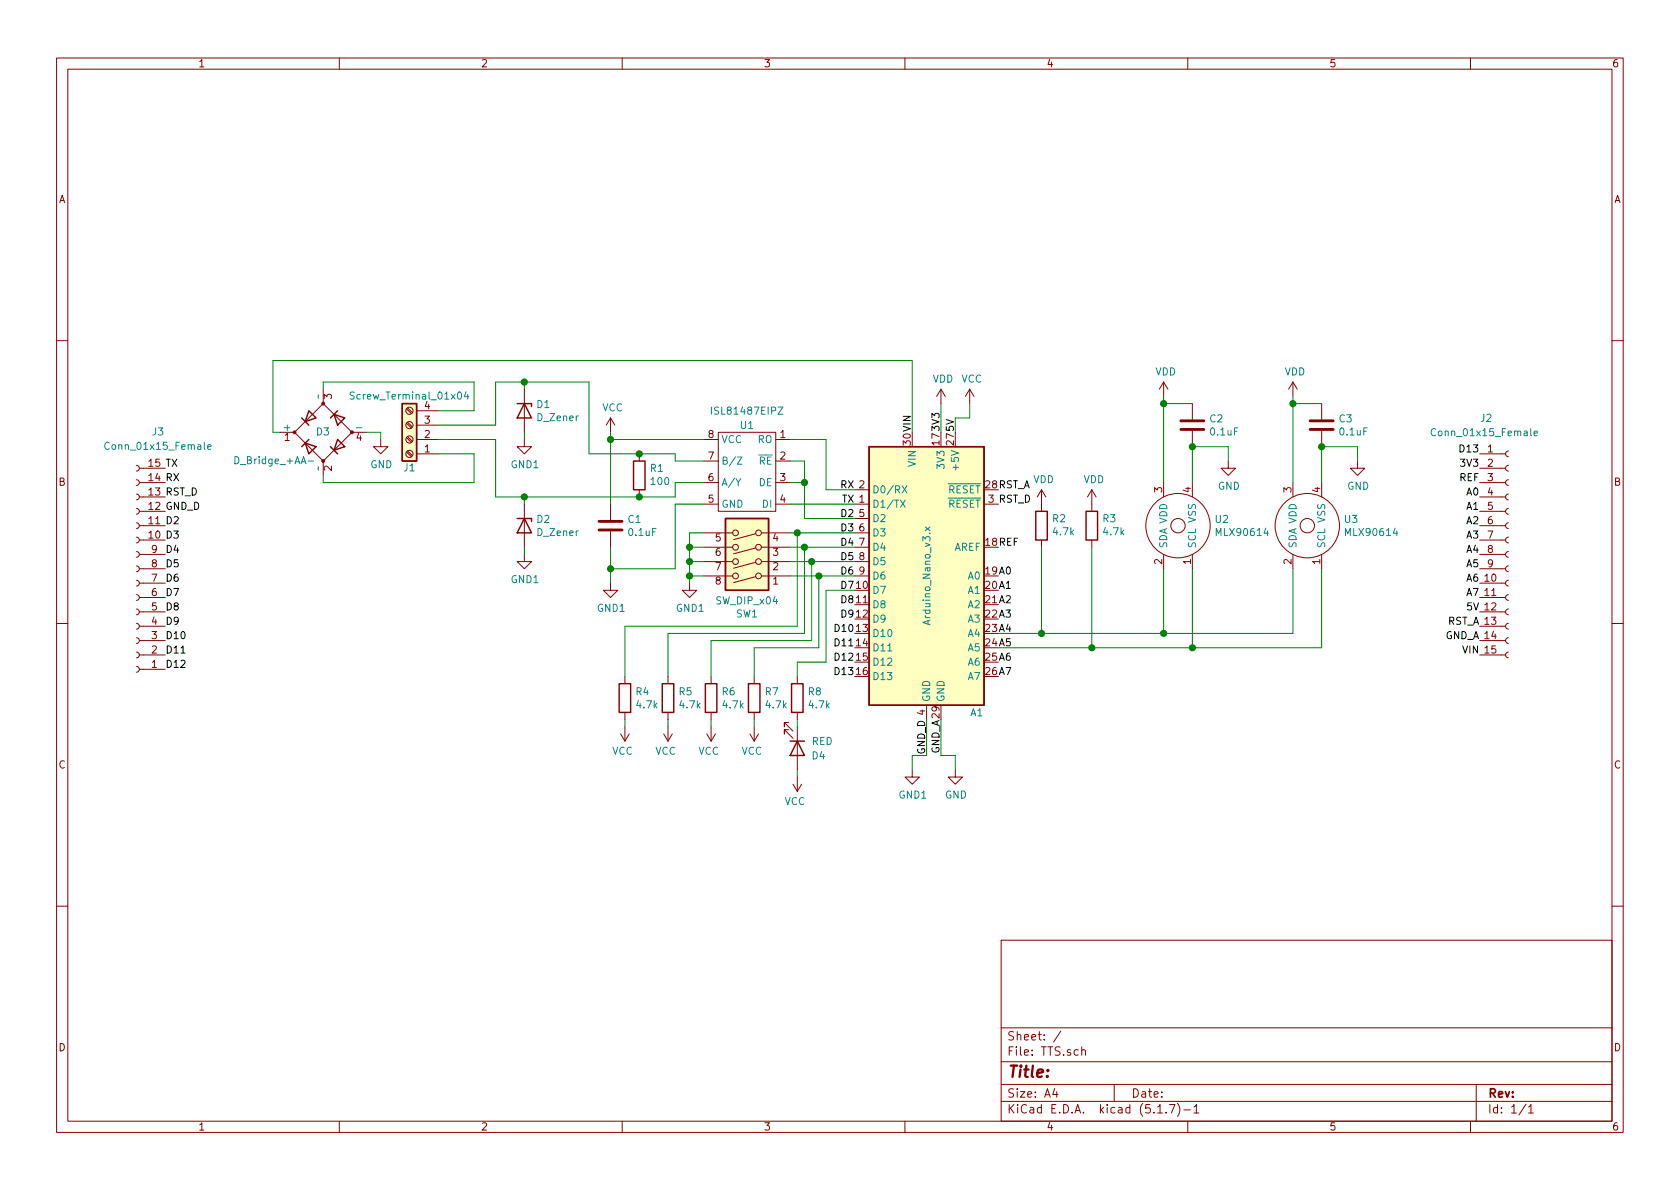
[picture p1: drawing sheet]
EESchema Schematic File Version 4
EELAYER 30 0
EELAYER END
$Descr A4 11693 8268
encoding utf-8
Sheet 1 1
Title ""
Date ""
Rev ""
Comp ""
Comment1 ""
Comment2 ""
Comment3 ""
Comment4 ""
$EndDescr
$Comp
L MCU_Module:Arduino_Nano_v3.x A1
U 1 1
P 6450 4000
F 0 "A1" H 6800 3050 50  0000 C CNN
F 1 "Arduino_Nano_v3.x" V 6450 4000 50  0000 C CNN
F 2 "Module:Arduino_Nano" H 6450 4000 50  0001 C CIN
F 3 "http://www.mouser.com/pdfdocs/Gravitech_Arduino_Nano3_0.pdf" H 6450 4000 50  0001 C CNN
	1    6450 4000
	1    0    0    -1  
$EndComp
$Comp
L power:GND #PWR0102
U 1 1
P 6650 5350
F 0 "#PWR0102" H 6650 5100 50  0001 C CNN
F 1 "GND" H 6655 5177 50  0000 C CNN
F 2 "" H 6650 5350 50  0001 C CNN
F 3 "" H 6650 5350 50  0001 C CNN
	1    6650 5350
	1    0    0    -1  
$EndComp
$Comp
L power:VCC #PWR0105
U 1 1
P 6750 2800
F 0 "#PWR0105" H 6750 2650 50  0001 C CNN
F 1 "VCC" H 6765 2973 50  0000 C CNN
F 2 "" H 6750 2800 50  0001 C CNN
F 3 "" H 6750 2800 50  0001 C CNN
	1    6750 2800
	1    0    0    -1  
$EndComp
$Comp
L power:VDD #PWR0107
U 1 1
P 6550 2800
F 0 "#PWR0107" H 6550 2650 50  0001 C CNN
F 1 "VDD" H 6565 2973 50  0000 C CNN
F 2 "" H 6550 2800 50  0001 C CNN
F 3 "" H 6550 2800 50  0001 C CNN
	1    6550 2800
	1    0    0    -1  
$EndComp
Wire Wire Line
	6650 3000 6650 2900
Wire Wire Line
	6650 2900 6750 2900
Wire Wire Line
	6750 2900 6750 2800
Wire Wire Line
	5750 3050 5750 3400
Wire Wire Line
	5750 4100 5750 4600
Wire Wire Line
	5550 5350 5550 5400
Wire Wire Line
	3650 3850 3650 3800
Wire Wire Line
	3650 3450 4450 3450
Connection ~ 3650 3450
Wire Wire Line
	3650 3500 3650 3450
Wire Wire Line
	3650 2650 4100 2650
Wire Wire Line
	3650 2700 3650 2650
$Comp
L Device:D_Zener D2
U 1 1
P 3650 3650
F 0 "D2" V 3604 3730 50  0000 L CNN
F 1 "D_Zener" V 3695 3730 50  0000 L CNN
F 2 "Diode_SMD:D_SOD-923" H 3650 3650 50  0001 C CNN
F 3 "~" H 3650 3650 50  0001 C CNN
	1    3650 3650
	0    1    1    0   
$EndComp
Connection ~ 4450 3450
Wire Wire Line
	3650 3050 3650 3000
$Comp
L Device:D_Zener D1
U 1 1
P 3650 2850
F 0 "D1" V 3604 2930 50  0000 L CNN
F 1 "D_Zener" V 3695 2930 50  0000 L CNN
F 2 "Diode_SMD:D_SOD-923" H 3650 2850 50  0001 C CNN
F 3 "~" H 3650 2850 50  0001 C CNN
	1    3650 2850
	0    1    1    0   
$EndComp
Connection ~ 4800 4000
Wire Wire Line
	4800 4000 4800 4050
Connection ~ 4800 3900
Wire Wire Line
	4800 4000 4900 4000
Wire Wire Line
	4800 3900 4800 4000
Connection ~ 4800 3800
Wire Wire Line
	4800 3900 4900 3900
Wire Wire Line
	4800 3800 4800 3900
Wire Wire Line
	4800 3800 4900 3800
Wire Wire Line
	4800 3700 4800 3800
Wire Wire Line
	4900 3700 4800 3700
Wire Wire Line
	5550 4600 5550 4700
Wire Wire Line
	5750 4600 5550 4600
Connection ~ 5700 4000
Wire Wire Line
	5700 4000 5700 4500
Wire Wire Line
	5500 4000 5700 4000
Connection ~ 5650 3900
Wire Wire Line
	5650 3900 5650 4450
Connection ~ 5600 3800
Wire Wire Line
	5600 3800 5600 4400
Connection ~ 5550 3700
Wire Wire Line
	5550 3700 5550 4350
Wire Wire Line
	5500 3900 5650 3900
Wire Wire Line
	5500 3800 5600 3800
Wire Wire Line
	5500 3700 5550 3700
$Comp
L TTS_UART:ISL81487EIPZ U1
U 1 1
P 5200 3250
F 0 "U1" H 5200 3550 50  0000 C CNN
F 1 "ISL81487EIPZ" H 5200 3650 50  0000 C CNN
F 2 "TTS-UART:ISL81487EIPZ-PDIP" H 5200 3250 50  0001 C CNN
F 3 "" H 5200 3250 50  0001 C CNN
	1    5200 3250
	-1   0    0    -1  
$EndComp
Connection ~ 5600 3350
Wire Wire Line
	5600 3600 5600 3350
Wire Wire Line
	5500 3350 5600 3350
Wire Wire Line
	5500 3200 5600 3200
$Comp
L Switch:SW_DIP_x04 SW1
U 1 1
P 5200 3800
F 0 "SW1" H 5200 4267 50  0000 C CNN
F 1 "SW_DIP_x04" H 5200 4176 50  0000 C CNN
F 2 "Button_Switch_THT:SW_DIP_SPSTx04_Slide_9.78x12.34mm_W7.62mm_P2.54mm" H 5200 3800 50  0001 C CNN
F 3 "~" H 5200 3800 50  0001 C CNN
	1    5200 3800
	-1   0    0    1   
$EndComp
$Comp
L Device:LED D4
U 1 1
P 5550 5200
F 0 "D4" V 5600 5400 50  0000 R CNN
F 1 "RED" V 5500 5450 50  0000 R CNN
F 2 "digikey-kicad-library:LED_3mm_Radial" H 5550 5200 50  0001 C CNN
F 3 "~" H 5550 5200 50  0001 C CNN
	1    5550 5200
	0    1    1    0   
$EndComp
Wire Wire Line
	3450 3450 3650 3450
Connection ~ 4450 3150
Wire Wire Line
	4100 3150 4450 3150
$Comp
L Device:R R1
U 1 1
P 4450 3300
F 0 "R1" H 4380 3254 50  0000 R CNN
F 1 "100" H 4380 3345 50  0000 R CNN
F 2 "Resistor_THT:R_Axial_DIN0309_L9.0mm_D3.2mm_P12.70mm_Horizontal" V 4380 3300 50  0001 C CNN
F 3 "~" H 4450 3300 50  0001 C CNN
	1    4450 3300
	-1   0    0    1   
$EndComp
Wire Wire Line
	4700 3450 4450 3450
Wire Wire Line
	4700 3150 4450 3150
Wire Wire Line
	4100 3150 4100 2650
Wire Wire Line
	4700 3200 4700 3150
Wire Wire Line
	4900 3200 4700 3200
Wire Wire Line
	3450 3450 3450 3050
Connection ~ 4250 3050
$Comp
L power:VCC #PWR0104
U 1 1
P 4250 3000
F 0 "#PWR0104" H 4250 2850 50  0001 C CNN
F 1 "VCC" H 4265 3173 50  0000 C CNN
F 2 "" H 4250 3000 50  0001 C CNN
F 3 "" H 4250 3000 50  0001 C CNN
	1    4250 3000
	1    0    0    -1  
$EndComp
Wire Wire Line
	4250 4050 4250 3950
Connection ~ 4250 3950
Wire Wire Line
	4700 3350 4900 3350
Wire Wire Line
	4700 3350 4700 3450
Wire Wire Line
	4250 3500 4250 3050
Wire Wire Line
	4250 3800 4250 3950
Wire Wire Line
	4700 3950 4250 3950
Wire Wire Line
	4700 3500 4700 3950
Wire Wire Line
	4900 3500 4700 3500
$Comp
L Device:C C1
U 1 1
P 4250 3650
F 0 "C1" H 4365 3696 50  0000 L CNN
F 1 "0.1uF" H 4365 3605 50  0000 L CNN
F 2 "Capacitor_THT:C_Rect_L4.0mm_W2.5mm_P2.50mm" H 4288 3500 50  0001 C CNN
F 3 "~" H 4250 3650 50  0001 C CNN
	1    4250 3650
	1    0    0    -1  
$EndComp
Wire Wire Line
	4900 3050 4250 3050
Wire Wire Line
	5750 3050 5500 3050
Wire Wire Line
	5600 3200 5600 3350
$Comp
L Device:C C3
U 1 1
P 9200 2950
F 0 "C3" H 9315 2996 50  0000 L CNN
F 1 "0.1uF" H 9315 2905 50  0000 L CNN
F 2 "Capacitor_THT:C_Rect_L4.0mm_W2.5mm_P2.50mm" H 9238 2800 50  0001 C CNN
F 3 "~" H 9200 2950 50  0001 C CNN
	1    9200 2950
	1    0    0    -1  
$EndComp
Connection ~ 9200 3100
Wire Wire Line
	9200 2800 9000 2800
$Comp
L Device:C C2
U 1 1
P 8300 2950
F 0 "C2" H 8415 2996 50  0000 L CNN
F 1 "0.1uF" H 8415 2905 50  0000 L CNN
F 2 "Capacitor_THT:C_Rect_L4.0mm_W2.5mm_P2.50mm" H 8338 2800 50  0001 C CNN
F 3 "~" H 8300 2950 50  0001 C CNN
	1    8300 2950
	1    0    0    -1  
$EndComp
Wire Wire Line
	8100 2800 8300 2800
Connection ~ 8300 3100
Wire Wire Line
	8550 3100 8550 3200
Wire Wire Line
	8300 3100 8550 3100
Wire Wire Line
	8300 3100 8300 3350
$Comp
L power:GND #PWR0111
U 1 1
P 8550 3200
F 0 "#PWR0111" H 8550 2950 50  0001 C CNN
F 1 "GND" H 8555 3027 50  0000 C CNN
F 2 "" H 8550 3200 50  0001 C CNN
F 3 "" H 8550 3200 50  0001 C CNN
	1    8550 3200
	1    0    0    -1  
$EndComp
$Comp
L power:VDD #PWR0110
U 1 1
P 7250 3500
F 0 "#PWR0110" H 7250 3350 50  0001 C CNN
F 1 "VDD" H 7265 3673 50  0000 C CNN
F 2 "" H 7250 3500 50  0001 C CNN
F 3 "" H 7250 3500 50  0001 C CNN
	1    7250 3500
	1    0    0    -1  
$EndComp
$Comp
L power:VDD #PWR0109
U 1 1
P 7600 3500
F 0 "#PWR0109" H 7600 3350 50  0001 C CNN
F 1 "VDD" H 7615 3673 50  0000 C CNN
F 2 "" H 7600 3500 50  0001 C CNN
F 3 "" H 7600 3500 50  0001 C CNN
	1    7600 3500
	1    0    0    -1  
$EndComp
$Comp
L power:VDD #PWR0108
U 1 1
P 8100 2750
F 0 "#PWR0108" H 8100 2600 50  0001 C CNN
F 1 "VDD" H 8115 2923 50  0000 C CNN
F 2 "" H 8100 2750 50  0001 C CNN
F 3 "" H 8100 2750 50  0001 C CNN
	1    8100 2750
	1    0    0    -1  
$EndComp
$Comp
L power:VDD #PWR0106
U 1 1
P 9000 2750
F 0 "#PWR0106" H 9000 2600 50  0001 C CNN
F 1 "VDD" H 9015 2923 50  0000 C CNN
F 2 "" H 9000 2750 50  0001 C CNN
F 3 "" H 9000 2750 50  0001 C CNN
	1    9000 2750
	1    0    0    -1  
$EndComp
Wire Wire Line
	9450 3100 9450 3200
$Comp
L power:GND #PWR0103
U 1 1
P 9450 3200
F 0 "#PWR0103" H 9450 2950 50  0001 C CNN
F 1 "GND" H 9455 3027 50  0000 C CNN
F 2 "" H 9450 3200 50  0001 C CNN
F 3 "" H 9450 3200 50  0001 C CNN
	1    9450 3200
	1    0    0    -1  
$EndComp
Wire Wire Line
	9200 3100 9200 3350
Wire Wire Line
	9450 3100 9200 3100
Wire Wire Line
	9000 3950 9000 4400
Wire Wire Line
	8100 4400 9000 4400
Connection ~ 8100 4400
Wire Wire Line
	8100 3950 8100 4400
Wire Wire Line
	7250 4400 8100 4400
Wire Wire Line
	8300 3950 8300 4500
$Comp
L TTS_UART:MLX90614 U2
U 1 1
P 8200 3650
F 0 "U2" V 8154 3902 50  0000 L CNN
F 1 "MLX90614" V 8245 3902 50  0000 L CNN
F 2 "TTS-UART:MLX90614ESF-BCC-000-TU" H 8200 3650 50  0001 C CNN
F 3 "" H 8200 3650 50  0001 C CNN
	1    8200 3650
	0    1    1    0   
$EndComp
Wire Wire Line
	7250 3800 7250 4400
Wire Wire Line
	7600 3800 7600 4500
Wire Wire Line
	9000 2800 9000 3350
Wire Wire Line
	8100 2800 8100 3350
Wire Wire Line
	9200 4500 9200 3950
Wire Wire Line
	7600 4500 8300 4500
Connection ~ 7600 4500
Wire Wire Line
	6950 4500 7600 4500
Connection ~ 7250 4400
Wire Wire Line
	6950 4400 7250 4400
Connection ~ 8300 4500
Wire Wire Line
	9200 4500 8300 4500
$Comp
L Device:R R3
U 1 1
P 7600 3650
F 0 "R3" H 7530 3604 50  0000 R CNN
F 1 "4.7k" H 7530 3695 50  0000 R CNN
F 2 "Resistor_THT:R_Axial_DIN0204_L3.6mm_D1.6mm_P5.08mm_Horizontal" V 7530 3650 50  0001 C CNN
F 3 "~" H 7600 3650 50  0001 C CNN
	1    7600 3650
	-1   0    0    1   
$EndComp
$Comp
L Device:R R2
U 1 1
P 7250 3650
F 0 "R2" H 7180 3604 50  0000 R CNN
F 1 "4.7k" H 7180 3695 50  0000 R CNN
F 2 "Resistor_THT:R_Axial_DIN0204_L3.6mm_D1.6mm_P5.08mm_Horizontal" V 7180 3650 50  0001 C CNN
F 3 "~" H 7250 3650 50  0001 C CNN
	1    7250 3650
	-1   0    0    1   
$EndComp
$Comp
L TTS_UART:MLX90614 U3
U 1 1
P 9100 3650
F 0 "U3" V 9054 3902 50  0000 L CNN
F 1 "MLX90614" V 9145 3902 50  0000 L CNN
F 2 "TTS-UART:MLX90614ESF-BCC-000-TU" H 9100 3650 50  0001 C CNN
F 3 "" H 9100 3650 50  0001 C CNN
	1    9100 3650
	0    1    1    0   
$EndComp
$Comp
L Connector:Conn_01x15_Female J2
U 1 1
P 10500 3850
F 0 "J2" H 10300 4800 50  0000 L CNN
F 1 "Conn_01x15_Female" H 9950 4700 50  0000 L CNN
F 2 "Connector_PinHeader_2.54mm:PinHeader_1x15_P2.54mm_Vertical" H 10500 3850 50  0001 C CNN
F 3 "~" H 10500 3850 50  0001 C CNN
	1    10500 3850
	1    0    0    -1  
$EndComp
Text Label 6950 3400 0    50   ~ 0
RST_A
Text Label 10300 4350 2    50   ~ 0
RST_A
Text Label 6950 3500 0    50   ~ 0
RST_D
Text Label 6950 3800 0    50   ~ 0
REF
Text Label 6950 4000 0    50   ~ 0
A0
Text Label 6950 4100 0    50   ~ 0
A1
Text Label 6950 4200 0    50   ~ 0
A2
Text Label 6950 4300 0    50   ~ 0
A3
Text Label 6950 4400 0    50   ~ 0
A4
Text Label 6950 4500 0    50   ~ 0
A5
Text Label 6950 4600 0    50   ~ 0
A6
Text Label 6950 4700 0    50   ~ 0
A7
Text Label 5950 4700 2    50   ~ 0
D13
Text Label 5950 4600 2    50   ~ 0
D12
Text Label 5950 4500 2    50   ~ 0
D11
Text Label 5950 4400 2    50   ~ 0
D10
Text Label 5950 4300 2    50   ~ 0
D9
Text Label 5950 4200 2    50   ~ 0
D8
Text Label 5950 4100 2    50   ~ 0
D7
Text Label 5950 4000 2    50   ~ 0
D6
Text Label 5950 3900 2    50   ~ 0
D5
Text Label 5950 3800 2    50   ~ 0
D4
Text Label 5950 3700 2    50   ~ 0
D3
Text Label 5950 3600 2    50   ~ 0
D2
Text Label 5950 3500 2    50   ~ 0
TX
Text Label 5950 3400 2    50   ~ 0
RX
Text Label 6450 5000 3    50   ~ 0
GND_D
Text Label 6550 5000 3    50   ~ 0
GND_A
Wire Wire Line
	4250 3000 4250 3050
Wire Wire Line
	5750 4100 5950 4100
Wire Wire Line
	5700 4000 5950 4000
Wire Wire Line
	5650 3900 5950 3900
Wire Wire Line
	5600 3800 5950 3800
Wire Wire Line
	5550 3700 5950 3700
Wire Wire Line
	5600 3600 5950 3600
Wire Wire Line
	5500 3500 5950 3500
Wire Wire Line
	5750 3400 5950 3400
Text Label 6350 3000 1    50   ~ 0
VIN
Text Label 6550 3000 1    50   ~ 0
3V3
Text Label 6650 3000 1    50   ~ 0
5V
Wire Wire Line
	6550 3000 6550 2800
Text Label 10300 4450 2    50   ~ 0
GND_A
Text Label 10300 4550 2    50   ~ 0
VIN
Text Label 10300 4250 2    50   ~ 0
5V
Text Label 10300 4150 2    50   ~ 0
A7
Text Label 10300 4050 2    50   ~ 0
A6
Text Label 10300 3950 2    50   ~ 0
A5
Text Label 10300 3850 2    50   ~ 0
A4
Text Label 10300 3750 2    50   ~ 0
A3
Text Label 10300 3650 2    50   ~ 0
A2
Text Label 10300 3550 2    50   ~ 0
A1
Text Label 10300 3450 2    50   ~ 0
A0
Text Label 10300 3350 2    50   ~ 0
REF
Text Label 10300 3250 2    50   ~ 0
3V3
Text Label 10300 3150 2    50   ~ 0
D13
$Comp
L Connector:Conn_01x15_Female J3
U 1 1
P 950 3950
F 0 "J3" H 800 3000 50  0000 C CNN
F 1 "Conn_01x15_Female" H 800 3100 50  0000 C CNN
F 2 "Connector_PinHeader_2.54mm:PinHeader_1x15_P2.54mm_Vertical" H 950 3950 50  0001 C CNN
F 3 "~" H 950 3950 50  0001 C CNN
	1    950  3950
	-1   0    0    1   
$EndComp
Text Label 1150 3250 0    50   ~ 0
TX
Text Label 1150 3350 0    50   ~ 0
RX
Text Label 1150 3450 0    50   ~ 0
RST_D
Text Label 1150 3550 0    50   ~ 0
GND_D
Text Label 1150 3650 0    50   ~ 0
D2
Text Label 1150 3750 0    50   ~ 0
D3
Text Label 1150 3850 0    50   ~ 0
D4
Text Label 1150 3950 0    50   ~ 0
D5
Text Label 1150 4050 0    50   ~ 0
D6
Text Label 1150 4150 0    50   ~ 0
D7
Text Label 1150 4250 0    50   ~ 0
D8
Text Label 1150 4350 0    50   ~ 0
D9
Text Label 1150 4450 0    50   ~ 0
D10
Text Label 1150 4550 0    50   ~ 0
D11
Text Label 1150 4650 0    50   ~ 0
D12
Wire Wire Line
	3300 2650 3300 2850
Wire Wire Line
	3300 2850 3050 2850
Wire Wire Line
	3450 2950 3450 2650
Wire Wire Line
	3450 2650 3650 2650
Connection ~ 3650 2650
Wire Wire Line
	3300 3150 3050 3150
$Comp
L Connector:Screw_Terminal_01x04 J1
U 1 1
P 2850 3050
F 0 "J1" H 2850 3250 50  0000 C CNN
F 1 "Screw_Terminal_01x04" H 2850 2750 50  0000 C CNN
F 2 "TerminalBlock_Phoenix:TerminalBlock_Phoenix_PT-1,5-4-5.0-H_1x04_P5.00mm_Horizontal" H 2850 3050 50  0001 C CNN
F 3 "~" H 2850 3050 50  0001 C CNN
	1    2850 3050
	-1   0    0    1   
$EndComp
$Comp
L Device:D_Bridge_+AA- D3
U 1 1
P 2250 3000
F 0 "D3" H 2200 3000 50  0000 L CNN
F 1 "D_Bridge_+AA-" H 2300 3200 50  0000 L CNN
F 2 "TTS-UART:KBP306GTB" H 2250 3000 50  0001 C CNN
F 3 "~" H 2250 3000 50  0001 C CNN
	1    2250 3000
	-1   0    0    1   
$EndComp
Wire Wire Line
	8100 2750 8100 2800
Connection ~ 8100 2800
Wire Wire Line
	9000 2750 9000 2800
Connection ~ 9000 2800
Wire Wire Line
	3300 3350 2250 3350
Wire Wire Line
	2250 3350 2250 3300
Wire Wire Line
	3300 3150 3300 3350
Wire Wire Line
	3300 2650 2250 2650
Wire Wire Line
	2250 2650 2250 2700
Wire Wire Line
	3450 2950 3050 2950
Wire Wire Line
	3450 3050 3050 3050
$Comp
L power:GND #PWR09
U 1 1
P 2650 3050
F 0 "#PWR09" H 2650 2800 50  0001 C CNN
F 1 "GND" H 2655 2877 50  0000 C CNN
F 2 "" H 2650 3050 50  0001 C CNN
F 3 "" H 2650 3050 50  0001 C CNN
	1    2650 3050
	1    0    0    -1  
$EndComp
Wire Wire Line
	2550 3000 2650 3000
Wire Wire Line
	2650 3000 2650 3050
Wire Wire Line
	1900 3000 1900 2500
Wire Wire Line
	1900 2500 6350 2500
Wire Wire Line
	6350 2500 6350 3000
Wire Wire Line
	1900 3000 1950 3000
$Comp
L power:VCC #PWR010
U 1 1
P 5550 5400
F 0 "#PWR010" H 5550 5250 50  0001 C CNN
F 1 "VCC" H 5565 5573 50  0000 C CNN
F 2 "" H 5550 5400 50  0001 C CNN
F 3 "" H 5550 5400 50  0001 C CNN
	1    5550 5400
	-1   0    0    1   
$EndComp
Wire Wire Line
	5650 4450 4950 4450
Wire Wire Line
	5600 4400 4650 4400
Wire Wire Line
	5550 4350 4350 4350
$Comp
L Device:R R4
U 1 1
P 4350 4850
F 0 "R4" H 4420 4896 50  0000 L CNN
F 1 "4.7k" H 4420 4805 50  0000 L CNN
F 2 "Resistor_THT:R_Axial_DIN0204_L3.6mm_D1.6mm_P5.08mm_Horizontal" V 4280 4850 50  0001 C CNN
F 3 "~" H 4350 4850 50  0001 C CNN
	1    4350 4850
	1    0    0    -1  
$EndComp
$Comp
L Device:R R5
U 1 1
P 4650 4850
F 0 "R5" H 4720 4896 50  0000 L CNN
F 1 "4.7k" H 4720 4805 50  0000 L CNN
F 2 "Resistor_THT:R_Axial_DIN0204_L3.6mm_D1.6mm_P5.08mm_Horizontal" V 4580 4850 50  0001 C CNN
F 3 "~" H 4650 4850 50  0001 C CNN
	1    4650 4850
	1    0    0    -1  
$EndComp
$Comp
L Device:R R6
U 1 1
P 4950 4850
F 0 "R6" H 5020 4896 50  0000 L CNN
F 1 "4.7k" H 5020 4805 50  0000 L CNN
F 2 "Resistor_THT:R_Axial_DIN0204_L3.6mm_D1.6mm_P5.08mm_Horizontal" V 4880 4850 50  0001 C CNN
F 3 "~" H 4950 4850 50  0001 C CNN
	1    4950 4850
	1    0    0    -1  
$EndComp
$Comp
L Device:R R7
U 1 1
P 5250 4850
F 0 "R7" H 5320 4896 50  0000 L CNN
F 1 "4.7k" H 5320 4805 50  0000 L CNN
F 2 "Resistor_THT:R_Axial_DIN0204_L3.6mm_D1.6mm_P5.08mm_Horizontal" V 5180 4850 50  0001 C CNN
F 3 "~" H 5250 4850 50  0001 C CNN
	1    5250 4850
	1    0    0    -1  
$EndComp
Wire Wire Line
	4350 4350 4350 4700
Wire Wire Line
	4650 4400 4650 4700
Wire Wire Line
	4950 4450 4950 4700
Wire Wire Line
	5700 4500 5250 4500
Wire Wire Line
	5250 4500 5250 4700
$Comp
L power:VCC #PWR03
U 1 1
P 4350 5050
F 0 "#PWR03" H 4350 4900 50  0001 C CNN
F 1 "VCC" H 4365 5223 50  0000 C CNN
F 2 "" H 4350 5050 50  0001 C CNN
F 3 "" H 4350 5050 50  0001 C CNN
	1    4350 5050
	-1   0    0    1   
$EndComp
$Comp
L power:VCC #PWR04
U 1 1
P 4650 5050
F 0 "#PWR04" H 4650 4900 50  0001 C CNN
F 1 "VCC" H 4665 5223 50  0000 C CNN
F 2 "" H 4650 5050 50  0001 C CNN
F 3 "" H 4650 5050 50  0001 C CNN
	1    4650 5050
	-1   0    0    1   
$EndComp
$Comp
L power:VCC #PWR06
U 1 1
P 4950 5050
F 0 "#PWR06" H 4950 4900 50  0001 C CNN
F 1 "VCC" H 4965 5223 50  0000 C CNN
F 2 "" H 4950 5050 50  0001 C CNN
F 3 "" H 4950 5050 50  0001 C CNN
	1    4950 5050
	-1   0    0    1   
$EndComp
$Comp
L power:VCC #PWR07
U 1 1
P 5250 5050
F 0 "#PWR07" H 5250 4900 50  0001 C CNN
F 1 "VCC" H 5265 5223 50  0000 C CNN
F 2 "" H 5250 5050 50  0001 C CNN
F 3 "" H 5250 5050 50  0001 C CNN
	1    5250 5050
	-1   0    0    1   
$EndComp
Wire Wire Line
	4350 5000 4350 5050
Wire Wire Line
	4650 5000 4650 5050
Wire Wire Line
	4950 5000 4950 5050
Wire Wire Line
	5250 5000 5250 5050
$Comp
L Device:R R8
U 1 1
P 5550 4850
F 0 "R8" H 5620 4896 50  0000 L CNN
F 1 "4.7k" H 5620 4805 50  0000 L CNN
F 2 "Resistor_THT:R_Axial_DIN0204_L3.6mm_D1.6mm_P5.08mm_Horizontal" V 5480 4850 50  0001 C CNN
F 3 "~" H 5550 4850 50  0001 C CNN
	1    5550 4850
	1    0    0    -1  
$EndComp
Wire Wire Line
	5550 5000 5550 5050
$Comp
L power:GND1 #PWR011
U 1 1
P 6350 5350
F 0 "#PWR011" H 6350 5100 50  0001 C CNN
F 1 "GND1" H 6355 5177 50  0000 C CNN
F 2 "" H 6350 5350 50  0001 C CNN
F 3 "" H 6350 5350 50  0001 C CNN
	1    6350 5350
	1    0    0    -1  
$EndComp
Wire Wire Line
	6350 5350 6350 5250
Wire Wire Line
	6350 5250 6450 5250
Wire Wire Line
	6450 5250 6450 5000
Wire Wire Line
	6550 5000 6550 5250
Wire Wire Line
	6550 5250 6650 5250
Wire Wire Line
	6650 5250 6650 5350
$Comp
L power:GND1 #PWR05
U 1 1
P 4250 4050
F 0 "#PWR05" H 4250 3800 50  0001 C CNN
F 1 "GND1" H 4255 3877 50  0000 C CNN
F 2 "" H 4250 4050 50  0001 C CNN
F 3 "" H 4250 4050 50  0001 C CNN
	1    4250 4050
	1    0    0    -1  
$EndComp
$Comp
L power:GND1 #PWR08
U 1 1
P 4800 4050
F 0 "#PWR08" H 4800 3800 50  0001 C CNN
F 1 "GND1" H 4805 3877 50  0000 C CNN
F 2 "" H 4800 4050 50  0001 C CNN
F 3 "" H 4800 4050 50  0001 C CNN
	1    4800 4050
	1    0    0    -1  
$EndComp
$Comp
L power:GND1 #PWR02
U 1 1
P 3650 3850
F 0 "#PWR02" H 3650 3600 50  0001 C CNN
F 1 "GND1" H 3655 3677 50  0000 C CNN
F 2 "" H 3650 3850 50  0001 C CNN
F 3 "" H 3650 3850 50  0001 C CNN
	1    3650 3850
	1    0    0    -1  
$EndComp
$Comp
L power:GND1 #PWR01
U 1 1
P 3650 3050
F 0 "#PWR01" H 3650 2800 50  0001 C CNN
F 1 "GND1" H 3655 2877 50  0000 C CNN
F 2 "" H 3650 3050 50  0001 C CNN
F 3 "" H 3650 3050 50  0001 C CNN
	1    3650 3050
	1    0    0    -1  
$EndComp
$EndSCHEMATC
